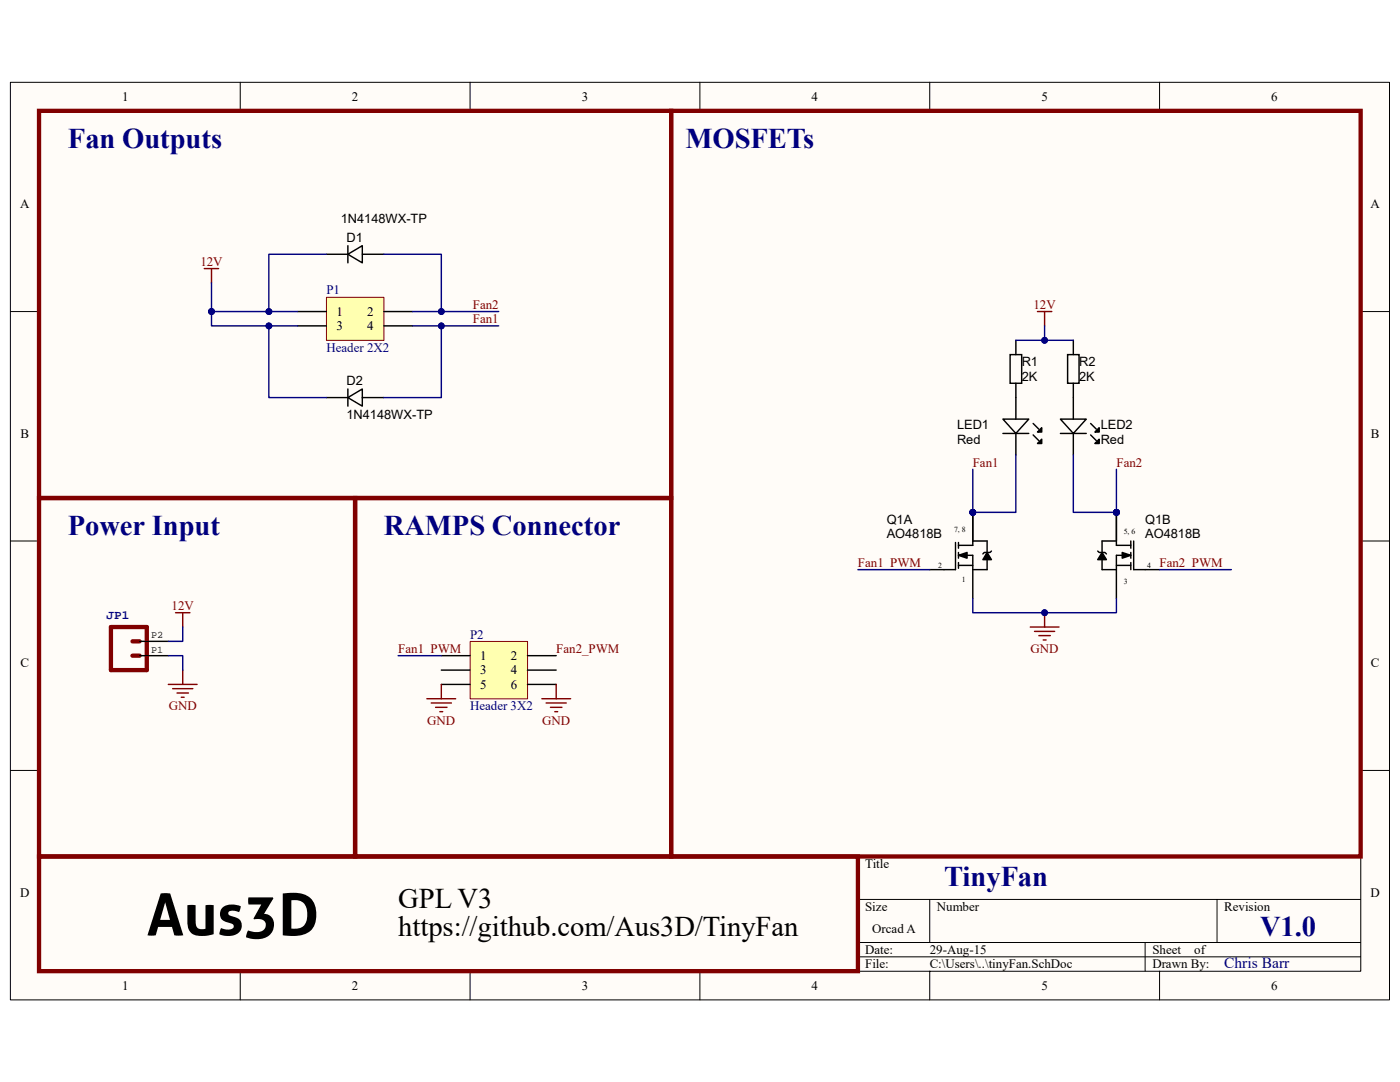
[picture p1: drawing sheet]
<svg xmlns="http://www.w3.org/2000/svg" width="279mm" height="216mm" viewBox="0 0 279 216" stroke-linecap="round" stroke-linejoin="round" font-family="sans-serif">
<path d="M2.1 16.4h275.2v183.1h-275.2z" fill="#fffcf8"/>
<path d="M2.1 16.4h275.2v183.1h-275.2z" fill="none" stroke="#000" stroke-width=".2"/>
<path d="M7.8 22.2h263.8v171.6h-263.8z" fill="#fffcf8"/>
<g fill="none" stroke="#000" stroke-width=".2">
<path d="M47.9 16.4v5.7M93.8 16.4v5.7M139.7 16.4v5.7M185.5 16.4v5.7M231.4 16.4v5.7M7.8 22.1h263.8v171.7h-263.8zM2.1 62.2h5.7M271.5 62.2h5.8M2.1 107.9h5.7M271.5 107.9h5.8M2.1 153.7h5.7M271.5 153.7h5.8"/>
<path d="M171.2 179.5h100.3M185.5 179.5v8.6M242.9 179.5v8.6M271.5 170.9h-100.3v22.9M47.9 193.8v5.7M93.8 193.8v5.7M139.7 193.8v5.7M171.2 188.1h100.3M171.2 190.9h100.3M185.5 193.8v5.7M228.5 188.1v5.7M231.4 193.8v5.7"/>
</g>
<g fill="none" stroke="#000" stroke-width=".29">
<path d="M190.7 108.2v5.5h-5.2M191.3 110.8l1.7-.6v1.2zM191.3 108.2v1.2M191.3 110.2v1.2M191.3 112.2v1.2M191.3 110.8h2.8v8.6M191.3 112.8h2.8M194.1 102.2v6.6h-2.8M194.1 107.9h2.9v2.3M197 110.2l.9 1.5h-1.7zM197 111.7v2h-2.9M197.9 110l-.3 .2h-1.2l-.2 .3"/>
<path d="M219.1 110l.3 .2h1.1l.3 .3M219.9 110.2l.9 1.5h-1.7zM219.9 111.7v2h2.9M222.8 102.2v6.6h2.9M222.8 112.8h2.9M222.8 107.9h-2.9v2.3M224 110.2l1.7 .6-1.7 .6zM225.7 110.8h-2.9v8.6M225.7 107.9v1.5M225.7 110.2v1.2M225.7 112.2v1.5M226.3 107.9v5.8h5.1"/>
</g>
<g fill="#000080" stroke="#000080" stroke-width=".2">
<circle cx="222.8" cy="102.2" r=".58"/>
<circle cx="194.1" cy="102.2" r=".57"/>
<circle cx="208.5" cy="122.3" r=".57"/>
</g>
<path d="M191.3 110.8l1.7-.6v1.2zM197 110.2l.9 1.5h-1.7zM219.9 110.2l.9 1.5h-1.7zM224 110.2l1.7 .6-1.7 .6z" fill="#000"/>
<path d="M205.6 125.1h5.7M206.5 126h4M207.3 126.8h2.3M208.2 127.7h.6M208.5 122.3v2.8" fill="none" stroke="#800000" stroke-width=".29"/>
<path d="M65.2 59.4h11.4v8.5h-11.4z" fill="#ffffb0"/>
<path d="M65.2 59.3h11.4v8.6h-11.4z" fill="none" stroke="#800000" stroke-width=".2"/>
<path d="M59.4 62.2h5.7M59.4 65h5.7M76.6 62.2h5.7M76.6 65h5.7M27.9 130.8h5.7M27.9 128h5.7" fill="none" stroke="#000" stroke-width=".29"/>
<path d="M40.8 53.6h2.8M42.2 53.6v2.9M33.6 136.6h5.7M34.5 137.4h4M35 122.3h2.9M35.3 138.3h2.3M36.2 139.1h.5M36.5 122.3v2.8M36.5 133.7v2.9" fill="none" stroke="#800000" stroke-width=".29"/>
<path d="M22.1 125.1h7.2v8.6h-7.2zM26.4 128h1.5M26.4 130.8h1.5" fill="none" stroke="#800000" stroke-width=".86"/>
<path d="M93.9 128h11.4v11.4h-11.4z" fill="#ffffb0"/>
<path d="M93.8 128h11.5v11.4h-11.5z" fill="none" stroke="#800000" stroke-width=".2"/>
<g fill="none" stroke="#000" stroke-width=".29">
<path d="M65.1 50.7h4.3M69.4 49v3.5M69.4 50.7l2.9-1.7v3.5zM72.3 50.7h4.3M65.1 79.3h4.3M69.4 77.6v3.4M69.4 79.3l2.9-1.7v3.4zM72.3 79.3h4.3M201.6 70.8h2.3v5.7h-2.3zM202.7 67.9v2.9M202.7 76.5v7.1M213.1 70.8h2.2v5.7h-2.2z"/>
<path d="M214.2 67.9v2.9M214.2 76.5v7.1M200.2 83.6h5.1l-2.6 2.9zM200.2 86.5h5.1M202.7 86.5v4.3M206.2 86.8l1.1 1.1M206.2 84.5l1.1 1.1M207.9 87.6v.9h-.8zM207.9 85.3v.9h-.8zM211.6 83.6h5.2l-2.6 2.9zM211.6 86.5h5.2M214.2 86.5v4.3"/>
<path d="M217.7 86.8l1.1 1.1M217.7 84.5l1.1 1.1M218.5 88.5l.9-.9v.9zM219.4 85.3v.9h-.9zM88.1 130.8h5.7M88.1 133.7h5.7M88.1 136.6h5.7M105.3 130.8h5.7M105.3 133.7h5.7M105.3 136.6h5.7"/>
</g>
<path d="M207.1 62.2h2.8M208.5 62.2v2.8M85.2 139.4h5.7M88.1 136.6v2.8M108.1 139.4h5.8M111 136.6v2.8M86.1 140.3h4M86.9 141.1h2.3M87.8 142h.5M109 140.3h4M109.9 141.1h2.2M110.7 142h.6" fill="none" stroke="#800000" stroke-width=".29"/>
<path d="M207.9 87.6v.9h-.8zM207.9 85.3v.9h-.8zM218.5 88.5l.9-.9v.9zM218.5 86.2l.9-.9v.9z" fill="#000"/>
<path d="M7.8 22.1h126.1v77.3h-126.1zM133.9 22.1h137.6v148.8h-137.6zM7.8 99.4h63.1v71.5h-63.1zM70.9 99.4h63v71.5h-63zM7.8 170.9h163.4v22.9h-163.4z" fill="none" stroke="#800000" stroke-width=".86"/>
<g fill="none" stroke="#000080" stroke-width=".29">
<path d="M42.2 56.5v5.7M65.1 50.7h-11.4v11.5h-11.5M76.6 50.7h11.5v11.5M42.2 62.2v2.8h11.5v14.3h11.4M53.7 62.2h5.7M53.7 65h5.7M82.3 62.2h17.2M82.3 65h17.2M88.1 65v14.3h-11.5M202.7 67.9h5.8M208.5 65v2.9h5.7M202.7 90.8v11.4h-8.6v-8.6"/>
<path d="M214.2 90.8v11.4h8.6v-8.6M171.2 113.7h14.3M194.1 119.4v2.9h28.7v-2.9M231.4 113.7h14.3M33.6 130.8h2.9v2.9M36.5 125.1v2.9h-2.9M79.5 130.8h8.6"/>
</g>
<g fill="#000080" stroke="#000080" stroke-width=".2">
<circle cx="194.1" cy="102.2" r=".57"/>
<circle cx="222.8" cy="102.2" r=".58"/>
<circle cx="208.5" cy="122.3" r=".57"/>
<circle cx="208.5" cy="67.9" r=".57"/>
<circle cx="88.1" cy="62.2" r=".57"/>
<circle cx="88.1" cy="65" r=".58"/>
<circle cx="53.7" cy="62.2" r=".58"/>
<circle cx="53.7" cy="65" r=".58"/>
<circle cx="42.2" cy="62.2" r=".57"/>
</g>
<text font-size="11.6" x="29.3" y="186.6">Aus3D</text>
<g font-size="5.7" fill="#000080">
<text x="13.5" y="29.5">Fan Outputs</text>
<text x="136.8" y="29.5">MOSFETs</text>
<text x="13.5" y="106.7">Power Input</text>
<text x="76.6" y="106.7">RAMPS Connector</text>
<text x="188.4" y="176.8">TinyFan</text>
<text x="251.5" y="186.8">V1.0</text>
</g>
<g font-size="5.7">
<text x="79.5" y="181.1">GPL V3</text>
<text x="79.5" y="186.8">https://github.com/Aus3D/TinyFan</text>
</g>
<text font-size="3.1" fill="#000080" x="244.3" y="193.1">Chris Barr</text>
<g font-size="2.6">
<text x="24.4" y="20.1">1</text>
<text x="70.2" y="20.1">2</text>
<text x="116.1" y="20.1">3</text>
<text x="162" y="20.1">4</text>
<text x="207.8" y="20.1">5</text>
<text x="253.7" y="20.1">6</text>
<text x="4" y="41.6">A</text>
<text x="273.5" y="41.6">A</text>
<text x="68" y="44.5">1N4148WX-TP</text>
<text x="69.2" y="48.2">D1</text>
<text x="67.1" y="63.1">1</text>
<text x="67.1" y="65.9">3</text>
<text x="73.3" y="63.1">2</text>
<text x="73.3" y="65.9">4</text>
<text x="69.2" y="76.8">D2</text>
<text x="203.9" y="75.9">2K</text>
<text x="203.9" y="73.1">R1</text>
<text x="215.4" y="75.9">2K</text>
<text x="215.4" y="73.1">R2</text>
<text x="69.2" y="83.7">1N4148WX-TP</text>
<text x="4.1" y="87.4">B</text>
<text x="191" y="85.7">LED1</text>
<text x="191" y="88.5">Red</text>
<text x="219.7" y="85.7">LED2</text>
<text x="219.7" y="88.5">Red</text>
<text x="273.6" y="87.4">B</text>
<text x="177" y="107.4">AO4818B</text>
<text x="177" y="104.6">Q1A</text>
<text x="228.6" y="107.4">AO4818B</text>
<text x="228.6" y="104.6">Q1B</text>
<text x="95.8" y="131.7">1</text>
<text x="102" y="131.7">2</text>
<text x="4.1" y="133.2">C</text>
<text x="95.8" y="134.6">3</text>
<text x="95.8" y="137.4">5</text>
<text x="102" y="134.6">4</text>
<text x="102" y="137.4">6</text>
<text x="273.6" y="133.2">C</text>
<text x="172.7" y="173.2">Title</text>
<text x="4" y="178.9">D</text>
<text x="273.5" y="178.9">D</text>
<text x="172.7" y="181.8">Size</text>
<text x="187" y="181.8">Number</text>
<text x="244.3" y="181.8">Revision</text>
<text x="172.7" y="190.4">Date:</text>
<text x="174.1" y="186.1">Orcad A</text>
<text x="185.5" y="190.4">29-Aug-15</text>
<text x="230" y="190.4">Sheet</text>
<text x="238.3" y="190.4">of</text>
<text x="24.4" y="197.5">1</text>
<text x="70.2" y="197.5">2</text>
<text x="116.1" y="197.5">3</text>
<text x="162" y="197.5">4</text>
<text x="172.7" y="193.2">File:</text>
<text x="185.5" y="193.2">C:\Users\..\tinyFan.SchDoc</text>
<text x="207.8" y="197.5">5</text>
<text x="230" y="193.2">Drawn By:</text>
<text x="253.7" y="197.5">6</text>
</g>
<g font-size="2.6" fill="#800000">
<text x="40" y="53">12V</text>
<text x="94.4" y="64.5">Fan1</text>
<text x="94.4" y="61.6">Fan2</text>
<text x="206.2" y="61.6">12V</text>
<text x="194.1" y="93.1">Fan1</text>
<text x="222.8" y="93.1">Fan2</text>
<text x="171.2" y="113.1">Fan1_PWM</text>
<text x="231.4" y="113.1">Fan2_PWM</text>
<text x="34.2" y="121.7">12V</text>
<text x="79.5" y="130.3">Fan1_PWM</text>
<text x="111" y="130.3">Fan2_PWM</text>
<text x="205.7" y="130.3">GND</text>
<text x="33.7" y="141.7">GND</text>
<text x="85.3" y="144.6">GND</text>
<text x="108.2" y="144.6">GND</text>
</g>
<g font-size="2.6" fill="#000080">
<text x="65.2" y="58.8">P1</text>
<text x="65.2" y="70.2">Header 2X2</text>
<text x="93.8" y="127.4">P2</text>
<text x="93.8" y="141.7">Header 3X2</text>
</g>
<text font-size="2.5" fill="#000080" x="21.3" y="123.5">JP1</text>
<g font-size="2">
<text x="30.2" y="130.2">P1</text>
<text x="30.2" y="127.4">P2</text>
</g>
<g font-size="1.5">
<text x="190.4" y="106.2">7, 8</text>
<text x="224.3" y="106.5">5, 6</text>
<text x="187.3" y="113.3">2</text>
<text x="228.9" y="113.3">4</text>
<text x="191.9" y="116.2">1</text>
<text x="224.3" y="116.5">3</text>
</g>
</svg>
